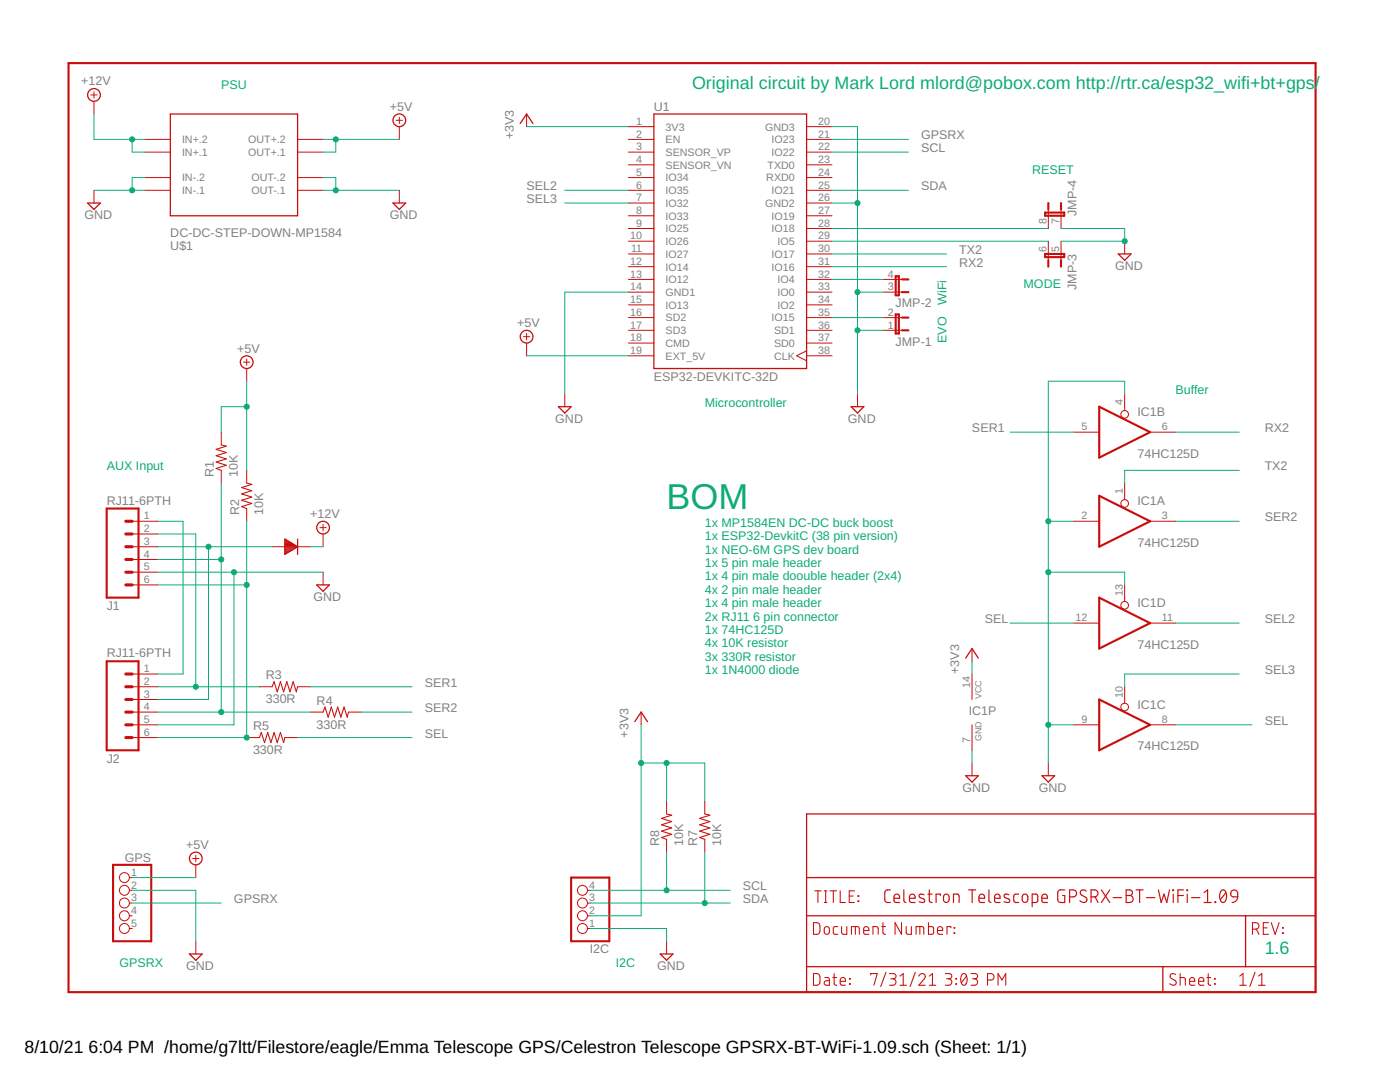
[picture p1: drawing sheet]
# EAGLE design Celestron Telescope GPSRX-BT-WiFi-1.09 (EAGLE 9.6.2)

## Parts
GPS  PINHD-1X5  [1X05]
I2C  PINHD-1X4  [1X04]
IC1  74HC125D  [SO14]
J1  RJ11-6PTH  [RJ11-6]
J2  RJ11-6PTH  [RJ11-6]
JMP  JP4QE  [JP4Q]
R1  10K  R-US_M0805  [M0805]
R2  10K  R-US_M0805  [M0805]
R3  330R  R-US_M0805  [M0805]
R4  330R  R-US_M0805  [M0805]
R5  330R  R-US_M0805  [M0805]
R7  10K  R-US_M0805  [M0805]
R8  10K  R-US_M0805  [M0805]
U1  ESP32-DEVKITC-32D  [MODULE_ESP32-DEVKITC-32D]
U$1  DC-DC-STEP-DOWN-MP1584  [DC-DC-STEP-DOWN-MP1584]
U$2  1N4001  [DIODE-12.70]

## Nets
+3V3: IC1.14(P:VCC) U1.1(3V3)
+5V: GPS.1 I2C.2 R1.2 R2.2 R7.2 R8.2 U1.19(EXT_5V) U$1.OUT+.1 U$1.OUT+.2
+12V: U$1.IN+.1 U$1.IN+.2 U$2.P$2
EVO: JMP.2 U1.35(IO15)
GND: GPS.2 I2C.1 IC1.2(A:I) IC1.4(B:OE) IC1.7(P:GND) IC1.9(C:I) IC1.13(D:OE) J1.5 J2.5 JMP.1 JMP.3 JMP.5 JMP.7 U1.14(GND1) U1.20(GND3) U1.26(GND2) U$1.IN-.1 U$1.IN-.2 U$1.OUT-.1 U$1.OUT-.2
GPSRX: GPS.3 U1.21(IO23)
N$1: J1.6 J2.6 R2.1 R5.1
N$2: J1.3 J2.3 U$2.P$1
N$3: J1.4 J2.4 R1.1 R4.1
N$5: J1.2 J2.2 R3.1
N$6: J1.1 J2.1
N$7: JMP.4 U1.32(IO4)
N$8: JMP.6 U1.29(IO5)
N$9: JMP.8 U1.28(IO18)
RX2: IC1.6(B:O) U1.31(IO16)
SCL: I2C.4 R8.1 U1.22(IO22)
SDA: I2C.3 R7.1 U1.25(IO21)
SEL: IC1.8(C:O) IC1.12(D:I) R5.2
SEL2: IC1.11(D:O) U1.6(IO35)
SEL3: IC1.10(C:OE) U1.7(IO32)
SER1: IC1.5(B:I) R3.2
SER2: IC1.3(A:O) R4.2
TX2: IC1.1(A:OE) U1.30(IO17)
Unconnected: GPS.4 GPS.5 U1.2(EN) U1.3(SENSOR_VP) U1.4(SENSOR_VN) U1.5(IO34) U1.8(IO33) U1.9(IO25) U1.10(IO26) U1.11(IO27) U1.12(IO14) U1.13(IO12) U1.15(IO13) U1.16(SD2) U1.17(SD3) U1.18(CMD) U1.23(TXD0) U1.24(RXD0) U1.27(IO19) U1.33(IO0) U1.34(IO2) U1.36(SD1) U1.37(SD0) U1.38(CLK)

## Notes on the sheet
- PSU | Original circuit by Mark Lord mlord@pobox.com http://rtr.ca/esp32_wifi+bt+gps/
- RESET
- MODE
- WiFi
- EVO
- Buffer
- Microcontroller
- AUX Input
- BOM
- 1x MP1584EN DC-DC buck boost
  1x ESP32-DevkitC (38 pin version)
  1x NEO-6M GPS dev board
  1x 5 pin male header
  1x 4 pin male doouble header (2x4)
  4x 2 pin male header
  1x 4 pin male header
  2x RJ11 6 pin connector
  1x 74HC125D
  4x 10K resistor
  3x 330R resistor
  1x 1N4000 diode
- 1.6
- GPSRX | I2C

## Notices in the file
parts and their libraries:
SparkFun: Licensing: CC v3.0 Share-Alike You are welcome to use this library for commercial purposes.
diy-modules: Released under the Creative Commons Attribution 4.0 International License: http://creativecommons.org/licenses/by/4.0
